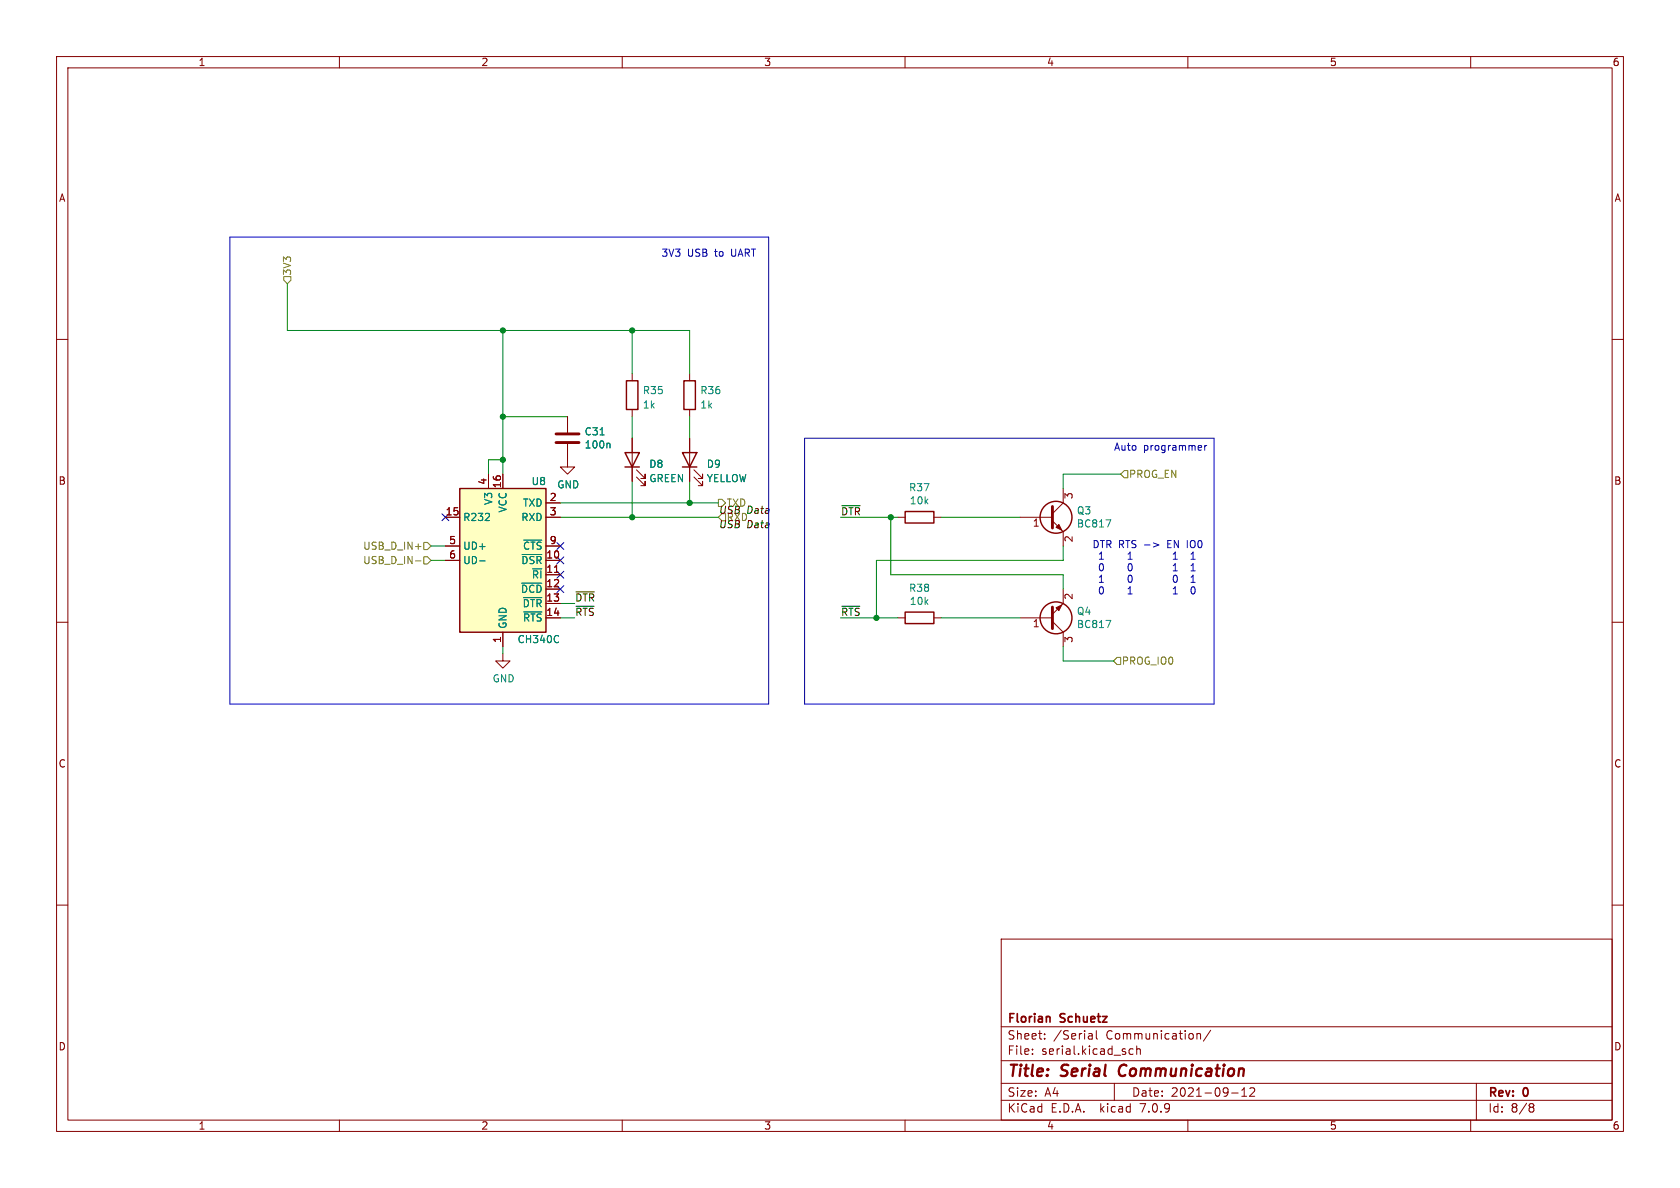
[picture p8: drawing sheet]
<svg xmlns="http://www.w3.org/2000/svg" width="297mm" height="210mm" viewBox="0 0 297 210" stroke-linecap="round" stroke-linejoin="round" font-family="sans-serif">
<g fill="none" stroke="#840000" stroke-width=".18">
<path d="M10 10h277v190h-277zM12 12h273v186h-273zM60 10v2M110 10v2M160 10v2M210 10v2M260 10v2M10 60h2M285 60h2M100.3 78.5v4.1h1.3l-1.3 1.2-1.2-1.2h1.2M100.3 73.7v2.8M111.8 66v1.3"/>
<path d="M111.8 72.4v1.3M111.8 77.5v7.6M121.9 66v1.3M121.9 72.4v1.3M121.9 77.5v7.6M78.7 91.4h2.6M78.7 99.1h2.6M78.7 96.5h2.6M86.4 83.8v2.6M88.9 83.8v2.6M96.5 91.4h2.6M96.5 99.1h2.6"/>
<path d="M96.5 88.9h2.6M96.5 96.5h2.6M112.5 84.3l1.5 1.6v-.8v.8h-.7M112.5 83.1l1.5 1.5v-.8v.8h-.7M122.7 84.3l1.5 1.6v-.8v.8h-.8M122.7 83.1l1.5 1.5v-.8v.8h-.8M158.7 91.4h1.3M165.1 91.4h1.3M180.3 91.4h5.8M186.1 92.1l1.9 1.9v2.5M188 86.4v2.5l-1.9 1.9M10 110h2"/>
<path d="M88.9 115.6v1.2h1.3l-1.3 1.3-1.3-1.3h1.3M88.9 111.8v2.5M96.5 109.2h2.6M96.5 101.6h2.6M96.5 104.1h2.6M96.5 106.7h2.6M98 101.2h.8M158.7 109.2h1.3M165.1 109.2h1.3M180.3 109.2h5.8M186.1 109.9l1.9 1.9v2.5M188 104.1v2.6l-1.9 1.9"/>
<path d="M285 110h2M10 160h2M285 160h2M177 166h108v32h-108zM60 198v2M110 198v2M160 198v2M177 194.5h108M177 191.5h108M177 187.5h108M177 181.5h108M182.5 186.3v.1"/>
<path d="M182.5 185.5v.1M184.7 183.6v.1M184.7 182.8v.1M192.6 182.7h.3l.2 .2v.8M193.1 183.6l-.5 .1M193.1 183.1h-.5M193.8 182.2v1.3l.2 .2M197 191.5v3M200.3 185.5l-.4-.1-.3 .3v.4l.1 .2h.6M201 185.5l.2-.1 .3 .1 .1 .9M201 184.9v1.5M210 198v2"/>
<path d="M211.6 182.8l.2-.1 .4 .1v.9M211.6 182.7v1M214 182.1l-1.3 2M217.7 193.2h1.2M219.5 193.8h.9M219.5 192.7l.5-.4v1.5M221 192.4l.5-.1 .2 .1 .1 .3-.9 1.1h.9M260 198v2M261 191.5v6.5M270.6 195.1h.3l.3 .3-.3 .3M270.6 195.7h.3M270.9 195.7l.2 .2 .1 .4-.3 .3h-.3"/>
</g>
<path d="M198.1 188.5a1.27 1.27 0 0 0 0 1.6" fill="none" stroke="#840000" stroke-width=".4"/>
<path d="M185.6 179.8v.9" fill="none" stroke="#840000" stroke-width=".3"/>
<path d="M98.3 78.2h4.1M98.3 76.7h4.1M186.1 89.5v3.8M186.1 107.3v3.8" fill="none" stroke="#840000" stroke-width=".51"/>
<g fill="#840000" stroke="#840000" stroke-width=".18">
<path d="M186.7 107.4l1-.5-.5 1.1z"/>
<path d="M186.7 93.2l.5-.5 .5 1z"/>
</g>
<g fill="none" stroke="#840000" stroke-width=".25">
<path d="M110.7 67.3h2.1v5.1h-2.1zM120.9 67.3h2v5.1h-2zM81.3 86.4h15.2v25.4h-15.2zM110.5 80h2.5l-1.2 2.6zM110.5 82.6h2.5M120.6 80h2.6l-1.3 2.6zM120.6 82.6h2.6M160 90.4h5.1v2.1h-5.1zM160 108.2h5.1v2h-5.1z"/>
<circle cx="186.7" cy="91.4" r="2.82"/>
<circle cx="186.7" cy="109.2" r="2.82"/>
</g>
<path d="M106.1 76.9h.7M107.7 78.3l.1 .2v.7M84.8 99.2h1M92.3 98h3.5M92.6 95.5h3.2M195.5 91.9h.9l-.6 1.3M92.2 103.1h3.6M92.5 105.6h3.3M92.6 108.2h3.2M98.7 112.4l.1 .1M98.8 113.5h-.1M195.5 109.7h.9l-.6 1.2" fill="none" stroke="#008484" stroke-width=".18"/>
<path d="M81.3 86.4h15.2v25.4h-15.2z" fill="#ffffc2" stroke="#ffffc2" stroke-width=".18"/>
<path d="M50.2 48.9h1.2v.6l-.6 .7-.6-.7zM73.5 99.2h.9M73.5 96.6h.9M74.9 98.4h.7l.6 .7-.6 .6h-.7zM74.9 95.9h.7l.6 .6-.6 .7h-.7zM127 88.3h.6l.7 .6-.7 .6h-.6zM127.6 90.8h.7v1.3h-.7l-.6-.7zM198.1 83.8l.7-.6h.6v1.3h-.6zM197.5 116.2h.6v1.3h-.6l-.7-.7z" fill="none" stroke="#848400" stroke-width=".18"/>
<path d="M148.8 89.4h3.3M101.8 104.6h3.3M101.8 107.2h3.2M148.8 107.2h3.2" fill="none" stroke="#000" stroke-width=".18"/>
<g fill="none" stroke="#0000c2" stroke-width=".18">
<path d="M40.6 41.9h95.3v82.6h-95.3zM142.2 77.5h72.4v47h-72.4zM212.4 78.8v.3l-.6 .1M213 78.7v.9M213.3 78.7l-.3 .3M199.4 98.9h.8M199.6 99.7l-.2 .4 .2 .7M199.7 97.8l-.3 .2M203.9 96l1 .3-1 .4M207.4 98.9h.7M207.4 98l.4-.4v1.3M210.6 98.9h.7"/>
<path d="M210.6 98l.3-.4v1.3M199.4 105h.8M199.6 101.7l-.2 .5 .2 .7M199.7 103.9l-.3 .2M207.4 100l.4-.4v1.3M207.4 104.1l.4-.4v1.3M207.4 100.9h.7M207.4 105h.7M207.6 101.7h.1a.68 .68 0 0 1 .5 .6 .68 .68 0 0 1-.5 .7 .84 .84 0 0 1-.1-1.3zM210.6 100l.3-.4v1.3M210.6 100.9h.7M210.6 103h.7"/>
<path d="M210.9 103.7a.72 .72 0 0 0 .1 1.3 .79 .79 0 0 0 0-1.3"/>
</g>
<g fill="none" stroke="#008400" stroke-width=".18">
<path d="M50.8 50.2v8.2h71.1v7.6M88.9 58.4v25.4M111.8 58.4v7.6M88.9 73.7h11.4M111.8 73.7v3.8M121.9 73.7v3.8M76.2 99.1h2.5M76.2 96.5h2.5M88.9 81.3h-2.5v2.5M99.1 91.4h27.9M99.1 88.9h27.9M111.8 85.1v6.3"/>
<path d="M121.9 85.1v3.8M148.6 91.4h10.1M157.5 91.4v10.2h30.5v2.5M166.4 91.4h13.9M188 96.5v2.6h-33.1v10.1M198.1 83.8h-10.1v2.6M88.9 114.3v1.3M99.1 109.2h2.5M99.1 106.7h2.5M148.6 109.2h10.1M166.4 109.2h13.9M188 114.3v2.5h8.8"/>
</g>
<path d="M78.1 90.8l1.2 1.2M79.3 90.8l-1.2 1.2M98.5 95.9l1.2 1.2M98.5 98.5l1.2 1.2M99.7 95.9l-1.2 1.2M99.7 98.5l-1.2 1.2M98.5 101l1.2 1.2M98.5 103.5l1.2 1.2M99.7 101l-1.2 1.2M99.7 103.5l-1.2 1.2" fill="none" stroke="#000084" stroke-width=".18"/>
<g fill="#008400" stroke="#008400" stroke-width=".18">
<circle cx="88.9" cy="58.4" r=".46"/>
<circle cx="88.9" cy="73.7" r=".46"/>
<circle cx="88.9" cy="81.3" r=".46"/>
<circle cx="111.8" cy="58.4" r=".46"/>
<circle cx="154.9" cy="109.2" r=".46"/>
<circle cx="157.5" cy="91.4" r=".46"/>
<circle cx="121.9" cy="88.9" r=".46"/>
<circle cx="111.8" cy="91.4" r=".46"/>
</g>
<g font-size="2.8" fill="#840000">
<text x="178" y="190.9">Title:</text>
<text x="187.7" y="190.9">Serial</text>
<text x="198.6" y="190.9">Communication</text>
</g>
<g font-size="2.1" fill="#840000">
<text x="178" y="184">Sheet:</text>
<text x="178" y="181.2">Florian</text>
<text x="186.2" y="184">/Serial</text>
<text x="187.5" y="181.2">Schuetz</text>
<text x="195.6" y="184">Communication/</text>
<text x="178" y="186.7">File:</text>
<text x="184.1" y="186.7">serial.kicad_sch</text>
<text x="178" y="196.9">KiCad</text>
<text x="178" y="194.1">Size:</text>
<text x="184.7" y="194.1">A4</text>
<text x="185.7" y="196.9">E.D.A.</text>
<text x="194.6" y="196.9">kicad</text>
<text x="200" y="194.1">Date:</text>
<text x="201.8" y="196.9">7.0.9</text>
<text x="207" y="194.1">2021-09-12</text>
<text x="263" y="194.3">Rev:</text>
<text x="263" y="196.9">Id:</text>
<text x="267.1" y="196.9">8/8</text>
<text x="269.4" y="194.3">0</text>
</g>
<g font-size="1.8" fill="#840000">
<text x="35" y="11.9">1</text>
<text x="85" y="11.9">2</text>
<text x="135" y="11.9">3</text>
<text x="185" y="11.9">4</text>
<text x="235" y="11.9">5</text>
<text x="285" y="11.9">6</text>
<text x="10.3" y="35.9">A</text>
<text x="285.3" y="35.9">A</text>
<text x="10.3" y="85.9">B</text>
<text x="86.1" y="85.8" transform="rotate(-90 86.1 85.8)">4</text>
<text x="88.6" y="86.4" transform="rotate(-90 88.6 86.4)">16</text>
<text x="97.1" y="88.6">2</text>
<text x="189.9" y="88.3" transform="rotate(-90 189.9 88.3)">3</text>
<text x="285.3" y="85.9">B</text>
<text x="78.7" y="91.2">15</text>
<text x="97.1" y="91.2">3</text>
<text x="182.5" y="93.4">1</text>
<text x="189.9" y="96" transform="rotate(-90 189.9 96)">2</text>
<text x="79.3" y="96.3">5</text>
<text x="79.3" y="98.8">6</text>
<text x="96.5" y="98.8">10</text>
<text x="96.5" y="101.3">11</text>
<text x="97.1" y="96.3">9</text>
<text x="96.5" y="103.9">12</text>
<text x="96.5" y="106.4">13</text>
<text x="189.9" y="106.1" transform="rotate(-90 189.9 106.1)">2</text>
<text x="88.6" y="113.7" transform="rotate(-90 88.6 113.7)">1</text>
<text x="96.5" y="109">14</text>
<text x="182.5" y="111.2">1</text>
<text x="189.9" y="113.7" transform="rotate(-90 189.9 113.7)">3</text>
<text x="10.3" y="135.9">C</text>
<text x="285.3" y="135.9">C</text>
<text x="10.3" y="185.9">D</text>
<text x="285.3" y="185.9">D</text>
<text x="35" y="199.9">1</text>
<text x="85" y="199.9">2</text>
<text x="135" y="199.9">3</text>
<text x="185" y="199.9">4</text>
<text x="235" y="199.9">5</text>
<text x="285" y="199.9">6</text>
</g>
<g font-size="1.8" fill="#0000c2">
<text x="116.8" y="45.5">3V3</text>
<text x="121.5" y="45.5">USB</text>
<text x="126.5" y="45.5">to</text>
<text x="129.5" y="45.5">UART</text>
<text x="196.8" y="79.8">Auto</text>
<text x="202.1" y="79.8">programmer</text>
<text x="193" y="97">DTR RTS -&gt;</text>
<text x="194.2" y="99">1</text>
<text x="194.2" y="101.1">0</text>
<text x="200.1" y="99">1</text>
<text x="200.1" y="101.1">0</text>
<text x="206.7" y="97">EN IO0</text>
<text x="194.2" y="103.1">1</text>
<text x="194.2" y="105.2">0</text>
<text x="200.1" y="103.1">0</text>
<text x="200.1" y="105.2">1</text>
<text x="209.5" y="103.1">0</text>
</g>
<g font-size="1.8" fill="#848400">
<text x="51.7" y="48.8" transform="rotate(-90 51.7 48.8)">3V3</text>
<text x="199.5" y="84.7">PROG_EN</text>
<text x="64.1" y="99.9">USB_D_IN-</text>
<text x="64.1" y="97.4">USB_D_IN+</text>
<text x="198.2" y="117.7">PROG_IO0</text>
</g>
<g font-size="1.8" fill="#008484">
<text x="113.5" y="69.9">R35</text>
<text x="123.7" y="69.9">R36</text>
<text x="103.3" y="77.2">C31</text>
<text x="113.5" y="72.4">1k</text>
<text x="123.7" y="72.4">1k</text>
<text x="103.3" y="79.5">100n</text>
<text x="114.7" y="82.9">D8</text>
<text x="124.9" y="82.9">D9</text>
<text x="87.2" y="89.4" transform="rotate(-90 87.2 89.4)">V3</text>
<text x="92.4" y="89.8">TXD</text>
<text x="93.9" y="86">U8</text>
<text x="98.4" y="86.5">GND</text>
<text x="114.7" y="85.4">GREEN</text>
<text x="124.9" y="85.4">YELLOW</text>
<text x="160.6" y="87">R37</text>
<text x="160.7" y="89.4">10k</text>
<text x="81.8" y="92.3">R232</text>
<text x="89.8" y="90.7" transform="rotate(-90 89.8 90.7)">VCC</text>
<text x="92.1" y="92.3">RXD</text>
<text x="190.3" y="93.4">BC817</text>
<text x="190.3" y="91.1">Q3</text>
<text x="81.8" y="97.4">UD+</text>
<text x="81.8" y="99.9">UD-</text>
<text x="92.1" y="99.9">~{DSR}</text>
<text x="92.4" y="97.4">~{CTS}</text>
<text x="92" y="105">~{DCD}</text>
<text x="92.3" y="107.5">~{DTR}</text>
<text x="93.9" y="102.5">~{RI}</text>
<text x="160.6" y="104.8">R38</text>
<text x="160.7" y="107.1">10k</text>
<text x="89.8" y="111.3" transform="rotate(-90 89.8 111.3)">GND</text>
<text x="91.4" y="113.9">CH340C</text>
<text x="92.4" y="110.1">~{RTS}</text>
<text x="190.3" y="111.2">BC817</text>
<text x="190.3" y="108.9">Q4</text>
<text x="87" y="120.8">GND</text>
</g>
<g font-size="1.8">
<text x="128.4" y="89.8">TXD</text>
<text x="127" y="93.6">USB</text>
<text x="127" y="91">USB</text>
<text x="128.4" y="92.3">RXD</text>
<text x="132" y="93.6">Data</text>
<text x="132" y="91">Data</text>
<text x="148.6" y="91.2">~{DTR}</text>
<text x="101.6" y="106.4">~{DTR}</text>
<text x="101.6" y="109">~{RTS}</text>
<text x="148.6" y="109">~{RTS}</text>
</g>
</svg>
